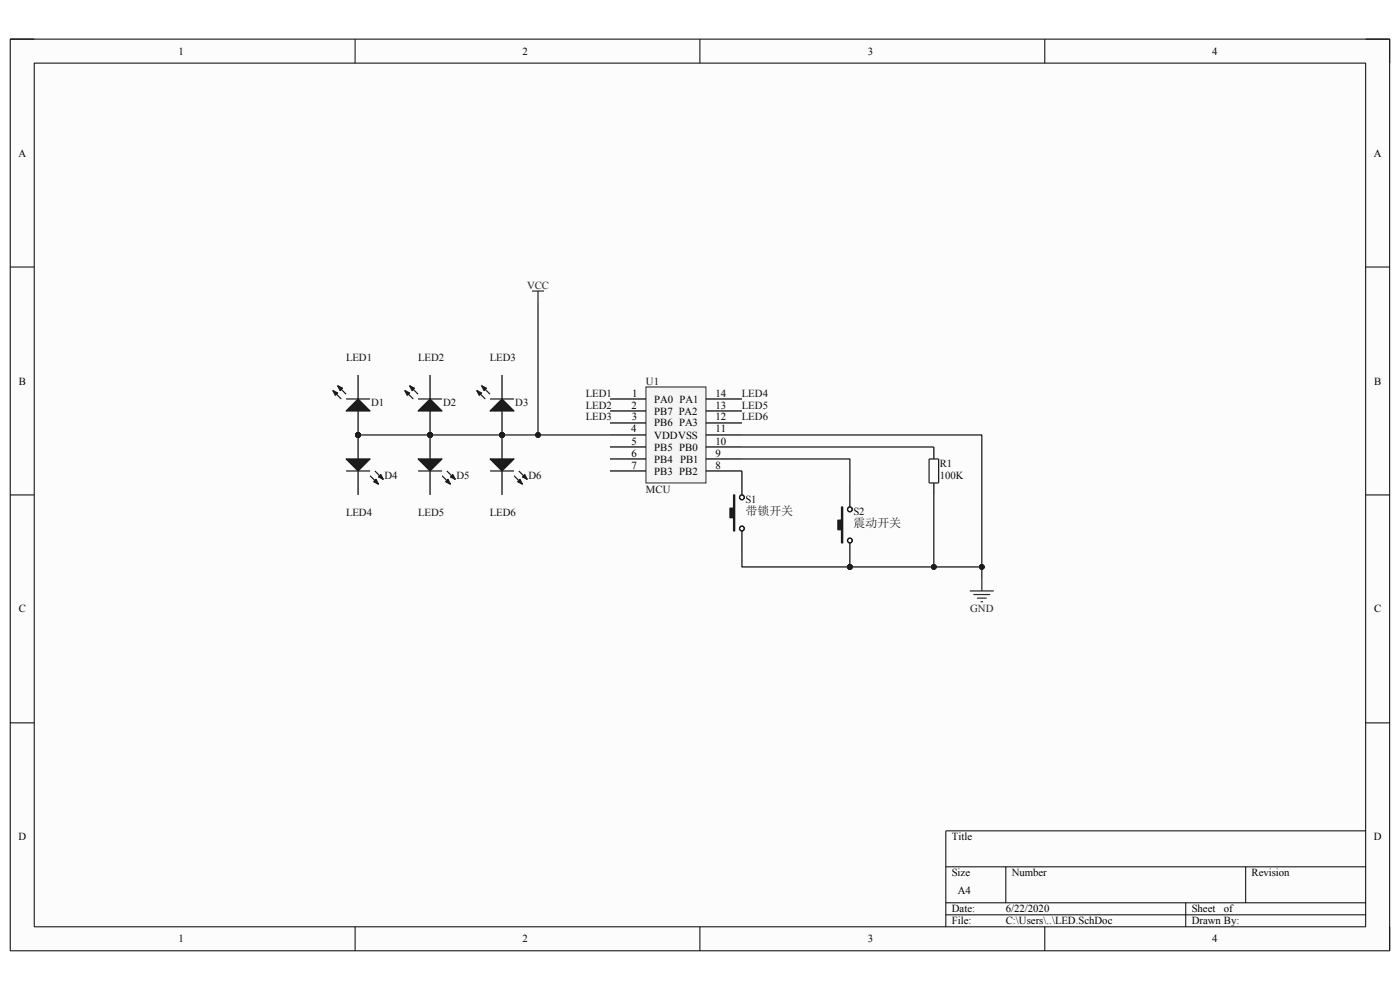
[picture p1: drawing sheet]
<svg xmlns="http://www.w3.org/2000/svg" width="297mm" height="210mm" viewBox="0 0 297 210" stroke-linecap="round" stroke-linejoin="round" font-family="sans-serif">
<path d="M2.2 8.3h292.6v193.4h-292.6z" fill-rule="evenodd" fill="#fcfcfc"/>
<path d="M2.2 8.3h292.6v193.4h-292.6z" fill="none" stroke="#000" stroke-width=".21"/>
<path d="M7.3 13.4h282.4v183.2h-282.4z" fill-rule="evenodd" fill="#fcfcfc"/>
<g fill="none" stroke="#000" stroke-width=".21">
<path d="M2.2 8.3h5.1M7.3 13.4h282.4v183.2h-282.4zM75.3 8.3v5.1M148.5 8.3v5.1M221.6 8.3v5.1M289.7 8.3h5.1v5.1M2.2 56.6h5.1M289.7 56.6h5.1M2.2 105h5.1M289.7 105h5.1M2.2 153.3h5.1M289.7 153.3h5.1"/>
<path d="M289.7 176.2h-89.1v20.4M75.3 196.6v5.1M148.5 196.6v5.1M200.6 183.9h89.1M200.6 191.5h89.1M200.6 194.1h89.1M213.4 183.9v7.6M221.6 196.6v5.1M251.5 191.5v5.1M264.3 183.9v7.6M294.8 196.6v5.1"/>
</g>
<path d="M137 82.1h12.8v20.3h-12.8z" fill-rule="evenodd" fill="#f5f5f5"/>
<path d="M137 82.1h12.8v20.3h-12.8z" fill="none" stroke="#262626" stroke-width=".21"/>
<g fill="none" stroke="#000" stroke-width=".25">
<path d="M129.4 84.6h7.6M129.4 87.2h7.6M129.4 89.7h7.6M129.4 92.3h7.6M129.4 94.8h7.6M129.4 97.4h7.6M129.4 99.9h7.6M149.8 84.6h7.6M149.8 87.2h7.6M149.8 89.7h7.6M149.8 92.3h7.6M149.8 94.8h7.6"/>
<path d="M149.8 97.4h7.6M149.8 99.9h7.6"/>
</g>
<circle cx="76" cy="92.3" r=".51" fill="#0e0e0e"/>
<circle cx="76" cy="92.3" r=".51" fill="none" stroke="#0e0e0e" stroke-width=".21"/>
<path d="M76 87.2v5.1" fill="none" stroke="#000" stroke-width=".25"/>
<circle cx="76" cy="92.3" r=".51" fill="#0e0e0e"/>
<circle cx="76" cy="92.3" r=".51" fill="none" stroke="#0e0e0e" stroke-width=".21"/>
<path d="M76 79.5v5.1" fill="none" stroke="#000" stroke-width=".25"/>
<path d="M73.4 87.2l2.6-2.6 2.5 2.6z" fill="#1c1c1c"/>
<path d="M70.6 82.8l1.8 1.8M71.6 81.8l1.8 1.8M73.4 87.2l2.6-2.6 2.5 2.6z" fill="none" stroke="#1c1c1c" stroke-width=".25"/>
<path d="M71.6 81.8l1.1 .5-.6 .5z" fill="#1c1c1c"/>
<path d="M71.6 81.8l1.1 .5-.6 .5z" fill="none" stroke="#1c1c1c" stroke-width=".25"/>
<path d="M70.6 82.8l1 .6-.5 .5z" fill="#1c1c1c"/>
<path d="M70.6 82.8l1 .6-.5 .5zM73.4 84.6h5.1" fill="none" stroke="#1c1c1c" stroke-width=".25"/>
<circle cx="91.2" cy="92.3" r=".51" fill="#0e0e0e"/>
<circle cx="91.2" cy="92.3" r=".51" fill="none" stroke="#0e0e0e" stroke-width=".21"/>
<path d="M91.2 87.2v5.1" fill="none" stroke="#000" stroke-width=".25"/>
<circle cx="91.2" cy="92.3" r=".51" fill="#0e0e0e"/>
<circle cx="91.2" cy="92.3" r=".51" fill="none" stroke="#0e0e0e" stroke-width=".21"/>
<path d="M91.2 79.5v5.1" fill="none" stroke="#000" stroke-width=".25"/>
<path d="M88.7 87.2l2.5-2.6 2.6 2.6z" fill="#1c1c1c"/>
<path d="M85.9 82.9l1.8 1.7M86.9 81.8l1.8 1.8M88.7 87.2l2.5-2.6 2.6 2.6z" fill="none" stroke="#1c1c1c" stroke-width=".25"/>
<path d="M86.9 81.8l1 .5-.5 .6z" fill="#1c1c1c"/>
<path d="M86.9 81.8l1 .5-.5 .6z" fill="none" stroke="#1c1c1c" stroke-width=".25"/>
<path d="M85.9 82.9l1 .5-.5 .5z" fill="#1c1c1c"/>
<path d="M85.9 82.9l1 .5-.5 .5zM88.7 84.6h5.1" fill="none" stroke="#1c1c1c" stroke-width=".25"/>
<circle cx="106.5" cy="92.3" r=".51" fill="#0e0e0e"/>
<circle cx="106.5" cy="92.3" r=".51" fill="none" stroke="#0e0e0e" stroke-width=".21"/>
<path d="M106.5 87.2v5.1" fill="none" stroke="#000" stroke-width=".25"/>
<circle cx="106.5" cy="92.3" r=".51" fill="#0e0e0e"/>
<circle cx="106.5" cy="92.3" r=".51" fill="none" stroke="#0e0e0e" stroke-width=".21"/>
<path d="M106.5 79.5v5.1" fill="none" stroke="#000" stroke-width=".25"/>
<path d="M104 87.2l2.5-2.6 2.5 2.6z" fill="#1c1c1c"/>
<path d="M101.2 82.9l1.7 1.7M102.2 81.8l1.8 1.8M104 87.2l2.5-2.6 2.5 2.6z" fill="none" stroke="#1c1c1c" stroke-width=".25"/>
<path d="M102.2 81.8l1 .5-.5 .6z" fill="#1c1c1c"/>
<path d="M102.2 81.8l1 .5-.5 .6z" fill="none" stroke="#1c1c1c" stroke-width=".25"/>
<path d="M101.2 82.9l1 .5-.5 .5z" fill="#1c1c1c"/>
<path d="M101.2 82.9l1 .5-.5 .5zM104 84.6h5" fill="none" stroke="#1c1c1c" stroke-width=".25"/>
<circle cx="76" cy="92.3" r=".51" fill="#0e0e0e"/>
<circle cx="76" cy="92.3" r=".51" fill="none" stroke="#0e0e0e" stroke-width=".21"/>
<path d="M76 92.3v5.1" fill="none" stroke="#000" stroke-width=".25"/>
<circle cx="76" cy="92.3" r=".51" fill="#0e0e0e"/>
<circle cx="76" cy="92.3" r=".51" fill="none" stroke="#0e0e0e" stroke-width=".21"/>
<path d="M76 99.9v5.1" fill="none" stroke="#000" stroke-width=".25"/>
<path d="M73.4 97.4h5.1l-2.5 2.5z" fill="#1c1c1c"/>
<path d="M73.4 97.4h5.1l-2.5 2.5zM79.5 99.9l1.8 1.8M78.5 100.9l1.8 1.8" fill="none" stroke="#1c1c1c" stroke-width=".25"/>
<path d="M79.8 101.7l.5 1-1-.5z" fill="#1c1c1c"/>
<path d="M79.8 101.7l.5 1-1-.5z" fill="none" stroke="#1c1c1c" stroke-width=".25"/>
<path d="M80.3 101.2l.5-.5 .5 1z" fill="#1c1c1c"/>
<path d="M73.4 99.9h5.1M80.3 101.2l.5-.5 .5 1z" fill="none" stroke="#1c1c1c" stroke-width=".25"/>
<circle cx="91.2" cy="92.3" r=".51" fill="#0e0e0e"/>
<circle cx="91.2" cy="92.3" r=".51" fill="none" stroke="#0e0e0e" stroke-width=".21"/>
<path d="M91.2 92.3v5.1" fill="none" stroke="#000" stroke-width=".25"/>
<circle cx="91.2" cy="92.3" r=".51" fill="#0e0e0e"/>
<circle cx="91.2" cy="92.3" r=".51" fill="none" stroke="#0e0e0e" stroke-width=".21"/>
<path d="M91.2 99.9v5.1" fill="none" stroke="#000" stroke-width=".25"/>
<path d="M88.7 97.4h5.1l-2.6 2.5z" fill="#1c1c1c"/>
<path d="M88.7 97.4h5.1l-2.6 2.5zM94.8 99.9l1.8 1.8M93.8 100.9l1.8 1.8" fill="none" stroke="#1c1c1c" stroke-width=".25"/>
<path d="M95 101.7l.6 1-1.1-.5z" fill="#1c1c1c"/>
<path d="M95 101.7l.6 1-1.1-.5z" fill="none" stroke="#1c1c1c" stroke-width=".25"/>
<path d="M95.6 101.2l.5-.5 .5 1z" fill="#1c1c1c"/>
<path d="M88.7 99.9h5.1M95.6 101.2l.5-.5 .5 1z" fill="none" stroke="#1c1c1c" stroke-width=".25"/>
<circle cx="106.5" cy="92.3" r=".51" fill="#0e0e0e"/>
<circle cx="106.5" cy="92.3" r=".51" fill="none" stroke="#0e0e0e" stroke-width=".21"/>
<path d="M106.5 92.3v5.1" fill="none" stroke="#000" stroke-width=".25"/>
<circle cx="106.5" cy="92.3" r=".51" fill="#0e0e0e"/>
<circle cx="106.5" cy="92.3" r=".51" fill="none" stroke="#0e0e0e" stroke-width=".21"/>
<path d="M106.5 99.9v5.1" fill="none" stroke="#000" stroke-width=".25"/>
<path d="M104 97.4h5l-2.5 2.5z" fill="#1c1c1c"/>
<path d="M104 97.4h5l-2.5 2.5zM110.1 99.9l1.7 1.8M109 100.9l1.8 1.8" fill="none" stroke="#1c1c1c" stroke-width=".25"/>
<path d="M110.3 101.7l.5 1-1-.5z" fill="#1c1c1c"/>
<path d="M110.3 101.7l.5 1-1-.5z" fill="none" stroke="#1c1c1c" stroke-width=".25"/>
<path d="M110.8 101.2l.5-.5 .5 1z" fill="#1c1c1c"/>
<path d="M104 99.9h5M197.1 97.4h2v5h-2zM110.8 101.2l.5-.5 .5 1z" fill="none" stroke="#1c1c1c" stroke-width=".25"/>
<path d="M112.9 61.7h2.5M114.1 61.7v2.6M205.7 125.3h5.1M206.5 126.1h3.6M207.3 126.9h2M208 127.6h.5M208.3 122.8v2.5" fill="none" stroke="#262626" stroke-width=".25"/>
<path d="M198.1 94.8v2.6M198.1 102.4v2.6" fill="none" stroke="#000" stroke-width=".25"/>
<circle cx="180.3" cy="120.3" r=".51" fill="#0e0e0e"/>
<circle cx="180.3" cy="120.3" r=".51" fill="none" stroke="#0e0e0e" stroke-width=".21"/>
<path d="M180.3 115.2v5.1" fill="none" stroke="#000" stroke-width=".25"/>
<circle cx="180.3" cy="120.3" r=".51" fill="#0e0e0e"/>
<circle cx="180.3" cy="120.3" r=".51" fill="none" stroke="#0e0e0e" stroke-width=".21"/>
<path d="M180.3 102.4v5.1" fill="none" stroke="#000" stroke-width=".25"/>
<path d="M178.5 107.5h.3v7.7h-.3v-2.8h-.8v-2.1h.8z" fill-rule="evenodd" fill="#1c1c1c"/>
<g fill="none" stroke="#1c1c1c" stroke-width=".25">
<path d="M178.5 107.5h.3v7.7h-.3v-2.8h-.8v-2.1h.8z"/>
<circle cx="180.3" cy="108" r=".51"/>
<circle cx="180.3" cy="114.7" r=".51"/>
</g>
<path d="M157.4 99.9v5.1M157.4 112.6v5.1" fill="none" stroke="#000" stroke-width=".25"/>
<path d="M155.6 105h.3v7.6h-.3v-2.8h-.7v-2h.7z" fill-rule="evenodd" fill="#1c1c1c"/>
<g fill="none" stroke="#1c1c1c" stroke-width=".25">
<path d="M155.6 105h.3v7.6h-.3v-2.8h-.7v-2h.7z"/>
<circle cx="157.4" cy="112.1" r=".51"/>
<circle cx="157.4" cy="105.5" r=".51"/>
</g>
<path d="M198.1 105v15.3" fill="none" stroke="#0e0e0e" stroke-width=".25"/>
<circle cx="198.1" cy="120.3" r=".51" fill="#0e0e0e"/>
<circle cx="198.1" cy="120.3" r=".51" fill="none" stroke="#0e0e0e" stroke-width=".21"/>
<path d="M76 92.3h38.1" fill="none" stroke="#0e0e0e" stroke-width=".25"/>
<circle cx="114.1" cy="92.3" r=".51" fill="#0e0e0e"/>
<circle cx="114.1" cy="92.3" r=".51" fill="none" stroke="#0e0e0e" stroke-width=".21"/>
<circle cx="106.5" cy="92.3" r=".51" fill="#0e0e0e"/>
<circle cx="106.5" cy="92.3" r=".51" fill="none" stroke="#0e0e0e" stroke-width=".21"/>
<circle cx="91.2" cy="92.3" r=".51" fill="#0e0e0e"/>
<circle cx="91.2" cy="92.3" r=".51" fill="none" stroke="#0e0e0e" stroke-width=".21"/>
<circle cx="76" cy="92.3" r=".51" fill="#0e0e0e"/>
<circle cx="76" cy="92.3" r=".51" fill="none" stroke="#0e0e0e" stroke-width=".21"/>
<path d="M114.1 64.3v28h15.3" fill="none" stroke="#0e0e0e" stroke-width=".25"/>
<circle cx="114.1" cy="92.3" r=".51" fill="#0e0e0e"/>
<circle cx="114.1" cy="92.3" r=".51" fill="none" stroke="#0e0e0e" stroke-width=".21"/>
<path d="M157.4 117.7v2.6h50.9" fill="none" stroke="#0e0e0e" stroke-width=".25"/>
<circle cx="180.3" cy="120.3" r=".51" fill="#0e0e0e"/>
<circle cx="180.3" cy="120.3" r=".51" fill="none" stroke="#0e0e0e" stroke-width=".21"/>
<circle cx="198.1" cy="120.3" r=".51" fill="#0e0e0e"/>
<circle cx="198.1" cy="120.3" r=".51" fill="none" stroke="#0e0e0e" stroke-width=".21"/>
<circle cx="208.3" cy="120.3" r=".51" fill="#0e0e0e"/>
<circle cx="208.3" cy="120.3" r=".51" fill="none" stroke="#0e0e0e" stroke-width=".21"/>
<path d="M157.4 97.4h22.9v5M157.4 92.3h50.9v30.5M157.4 94.8h40.7" fill="none" stroke="#0e0e0e" stroke-width=".25"/>
<circle cx="208.3" cy="120.3" r=".51" fill="#0e0e0e"/>
<circle cx="208.3" cy="120.3" r=".51" fill="none" stroke="#0e0e0e" stroke-width=".21"/>
<g font-size="2.5" fill="#0e0e0e">
<text x="158.2" y="109.2">带锁开关</text>
<text x="181.1" y="111.8">震动开关</text>
</g>
<g font-size="2.3">
<text x="37.9" y="11.6">1</text>
<text x="110.8" y="11.6">2</text>
<text x="184.1" y="11.6">3</text>
<text x="257.1" y="11.6">4</text>
<text x="3.9" y="33.2">A</text>
<text x="291.4" y="33.2">A</text>
<text x="4" y="81.6">B</text>
<text x="291.5" y="81.6">B</text>
<text x="133.9" y="86.7">2</text>
<text x="134" y="89.2">3</text>
<text x="134.1" y="84.1">1</text>
<text x="138.8" y="85.4">PA0 PA1</text>
<text x="138.8" y="87.9">PB7 PA2</text>
<text x="151.8" y="89.2">12</text>
<text x="151.8" y="86.7">13</text>
<text x="151.8" y="84.1">14</text>
<text x="133.9" y="91.7">4</text>
<text x="134" y="94.3">5</text>
<text x="138.8" y="90.5">PB6 PA3</text>
<text x="138.8" y="93">VDDVSS</text>
<text x="138.8" y="95.6">PB5 PB0</text>
<text x="151.8" y="94.3">10</text>
<text x="151.8" y="91.7">11</text>
<text x="133.9" y="96.9">6</text>
<text x="133.9" y="99.4">7</text>
<text x="138.8" y="98.1">PB4 PB1</text>
<text x="138.8" y="100.7">PB3 PB2</text>
<text x="151.8" y="99.4">8</text>
<text x="151.8" y="96.9">9</text>
<text x="4" y="129.9">C</text>
<text x="291.5" y="129.9">C</text>
<text x="3.9" y="178.3">D</text>
<text x="201.9" y="178.3">Title</text>
<text x="291.5" y="178.3">D</text>
<text x="201.9" y="185.9">Size</text>
<text x="214.6" y="185.9">Number</text>
<text x="265.5" y="185.9">Revision</text>
<text x="203.2" y="189.7">A4</text>
<text x="201.9" y="193.5">Date:</text>
<text x="201.9" y="196.1">File:</text>
<text x="213.4" y="193.5">6/22/2020</text>
<text x="213.4" y="196.1">C:\Users\..\LED.SchDoc</text>
<text x="252.8" y="193.5">Sheet</text>
<text x="252.8" y="196.1">Drawn By:</text>
<text x="259.6" y="193.5">of</text>
<text x="37.9" y="199.9">1</text>
<text x="110.8" y="199.9">2</text>
<text x="184.1" y="199.9">3</text>
<text x="257.1" y="199.9">4</text>
</g>
<g font-size="2.3" fill="#262626">
<text x="111.8" y="61.2">VCC</text>
<text x="205.8" y="129.9">GND</text>
</g>
<g font-size="2.3" fill="#0e0e0e">
<text x="73.4" y="76.5">LED1</text>
<text x="88.7" y="76.5">LED2</text>
<text x="103.9" y="76.5">LED3</text>
<text x="137" y="81.6">U1</text>
<text x="78.7" y="86.1">D1</text>
<text x="94" y="86.1">D2</text>
<text x="109.3" y="86.1">D3</text>
<text x="124.3" y="84.1">LED1</text>
<text x="124.3" y="86.7">LED2</text>
<text x="124.3" y="89.2">LED3</text>
<text x="157.4" y="84.1">LED4</text>
<text x="157.4" y="86.7">LED5</text>
<text x="157.4" y="89.2">LED6</text>
<text x="81.5" y="101.7">D4</text>
<text x="96.8" y="101.7">D5</text>
<text x="112.1" y="101.7">D6</text>
<text x="199.3" y="99.1">R1</text>
<text x="199.3" y="101.7">100K</text>
<text x="137" y="104.5">MCU</text>
<text x="158.2" y="106.8">S1</text>
<text x="73.4" y="109.6">LED4</text>
<text x="88.7" y="109.6">LED5</text>
<text x="103.9" y="109.6">LED6</text>
<text x="181.1" y="109.3">S2</text>
</g>
</svg>
